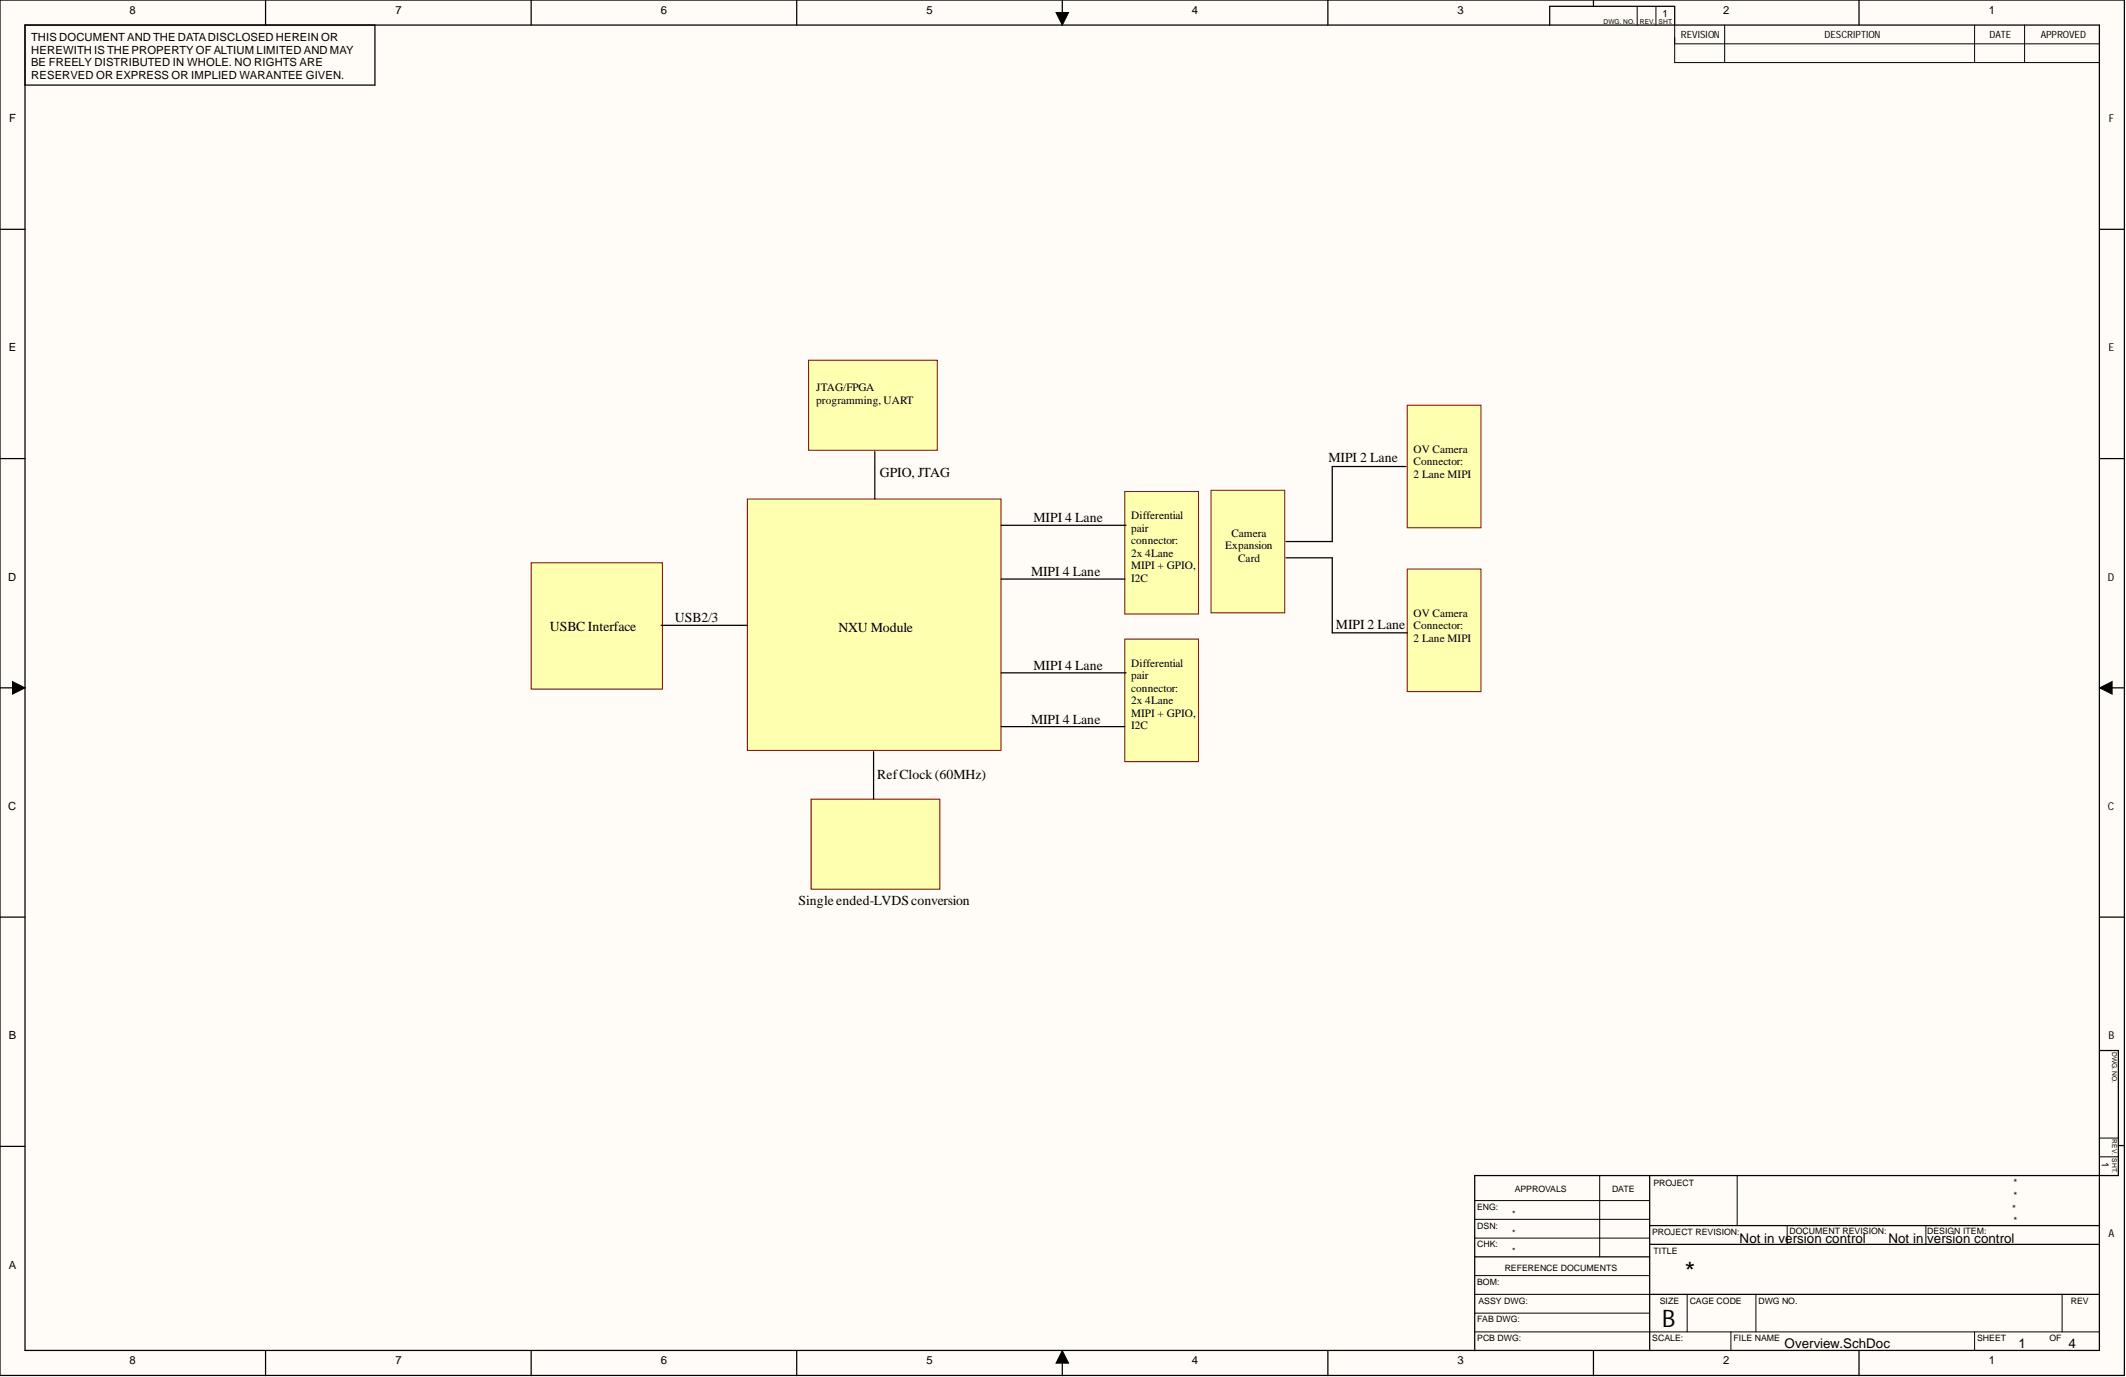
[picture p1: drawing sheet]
<svg xmlns="http://www.w3.org/2000/svg" width="431mm" height="279mm" viewBox="0 0 431 279" stroke-linecap="round" stroke-linejoin="round" font-family="sans-serif">
<g fill="#fffcf8">
<path d="M0 0h431.2v279.1h-431.2z" fill-rule="evenodd"/>
<path d="M0 0h431.2v279.1h-431.2z" fill-rule="evenodd"/>
</g>
<g fill="none" stroke="#000" stroke-width=".2">
<path d="M214.3 2.5h2.5l-1.2 2.6zM332.2 1.3v3.8M336.1 1.3v3.8M339.9 5.1v7.6h86.2M339.9 8.9h86.2M350 5.1v7.6M400.7 5.1v7.6M410.9 5.1v7.6M2.5 138.3l2.6 1.3-2.6 1.2zM426.1 139.6l2.5-1.3v2.5zM324.6 238.5v16.5M352.5 238.5v10.2"/>
<path d="M426.1 234.7h3.8M426.1 230.9h3.8M299.3 247.4h35.5M299.3 243.6h35.5M299.3 251.2h35.5M299.3 258.8h35.5M362.7 248.7v3.8M390.8 248.7v3.8M215.6 274.1l1.2 2.5h-2.5zM299.3 270.2h126.8M299.3 262.6h35.5M299.3 266.4h35.5"/>
<path d="M342.4 262.6v7.6M351.3 270.2v3.9M356.3 262.6v7.6M400.7 270.2v3.9M418.5 262.6v7.6"/>
</g>
<g fill="none" stroke="#000" stroke-width=".25">
<path d="M0 0h431.1v279.1h-431.1zM5.1 5.1h420.9v268.9h-420.9zM53.9 0v5.1M76.1 5.1v12.2h-71M107.8 0v5.1M161.7 0v5.1M215.6 0v5.1M269.5 0v5.1M314.5 5.1v-3.8h25.4v3.8M323.4 0v1.3M377.3 0v5.1M0 46.5h5.1"/>
<path d="M426.1 46.5h5.1M0 93.1h5.1M426.1 93.1h5.1M0 139.6h5.1M426.1 139.6h5.1M0 186.1h5.1M426.1 186.1h5.1M426.1 213.2h3.8v25.3h-130.6v35.6M0 232.6h5.1M334.8 238.5v35.6M429.9 232.4h1.3M299.3 255h35.5"/>
<path d="M334.8 248.7h91.3M334.8 252.5h91.3M53.9 274.1v5M107.8 274.1v5M161.7 274.1v5M215.6 274.1v5M269.5 274.1v5M323.4 274.1v5M334.8 262.6h91.3M377.3 274.1v5"/>
</g>
<path d="M214.3 2.5h2.5l-1.2 2.6zM2.5 138.3l2.6 1.3-2.6 1.2zM426.1 139.6l2.5-1.3v2.5zM215.6 274.1l1.2 2.5h-2.5z" fill="#000"/>
<path d="M151.7 101.3h51.5v51h-51.5z" fill-rule="evenodd" fill="#ffffb0"/>
<path d="M151.7 101.3h51.5v51h-51.5z" fill="none" stroke="#800000" stroke-width=".2"/>
<path d="M107.8 114.2h26.6v25.6h-26.6z" fill-rule="evenodd" fill="#ffffb0"/>
<path d="M107.8 114.2h26.6v25.6h-26.6z" fill="none" stroke="#800000" stroke-width=".2"/>
<path d="M285.6 82.2h14.9v24.9h-14.9z" fill-rule="evenodd" fill="#ffffb0"/>
<path d="M285.6 82.2h14.9v24.9h-14.9z" fill="none" stroke="#800000" stroke-width=".2"/>
<path d="M285.6 115.5h14.9v24.8h-14.9z" fill-rule="evenodd" fill="#ffffb0"/>
<path d="M285.6 115.5h14.9v24.8h-14.9z" fill="none" stroke="#800000" stroke-width=".2"/>
<path d="M228.3 99.7h14.9v24.9h-14.9z" fill-rule="evenodd" fill="#ffffb0"/>
<path d="M228.3 99.7h14.9v24.9h-14.9z" fill="none" stroke="#800000" stroke-width=".2"/>
<path d="M164.6 162.2h26.1v18.2h-26.1z" fill-rule="evenodd" fill="#ffffb0"/>
<path d="M164.6 162.2h26.1v18.2h-26.1z" fill="none" stroke="#800000" stroke-width=".2"/>
<path d="M285.3 94.7h-14.9v15.2h-9.4M203.2 106.6h25.3M203.2 117.5h25.1M261 113.2h9.4v15.2h15.2M134.2 126.9h17.5M177.3 152.5v9.7" fill="none" stroke="#000" stroke-width=".25"/>
<path d="M164.1 73.1h26.1v18.3h-26.1z" fill-rule="evenodd" fill="#ffffb0"/>
<path d="M164.1 73.1h26.1v18.3h-26.1z" fill="none" stroke="#800000" stroke-width=".2"/>
<path d="M177.5 91.6v9.7" fill="none" stroke="#000" stroke-width=".25"/>
<path d="M245.8 99.5h14.9v24.8h-14.9z" fill-rule="evenodd" fill="#ffffb0"/>
<path d="M245.8 99.5h14.9v24.8h-14.9z" fill="none" stroke="#800000" stroke-width=".2"/>
<path d="M228.3 129.7h14.9v24.8h-14.9z" fill-rule="evenodd" fill="#ffffb0"/>
<path d="M228.3 129.7h14.9v24.8h-14.9z" fill="none" stroke="#800000" stroke-width=".2"/>
<path d="M203.2 136.5h25.3M203.2 147.4h25.1" fill="none" stroke="#000" stroke-width=".25"/>
<text font-size="5.4" x="341.9" y="259.9">*</text>
<text font-size="4.9" x="337.3" y="269.2">B</text>
<g font-size="2.8">
<text x="269.6" y="93.8">MIPI 2 Lane</text>
<text x="178.6" y="96.9">GPIO, JTAG</text>
<text x="209.7" y="106">MIPI 4 Lane</text>
<text x="209.2" y="116.9">MIPI 4 Lane</text>
<text x="111.6" y="128.1">USBC Interface</text>
<text x="137" y="126.3">USB2/3</text>
<text x="170.2" y="128.3">NXU Module</text>
<text x="271.1" y="127.6">MIPI 2 Lane</text>
<text x="209.7" y="135.9">MIPI 4 Lane</text>
<text x="209.2" y="146.8">MIPI 4 Lane</text>
<text x="178" y="158">RefClock(60MHz)</text>
<text x="162.1" y="183.6">Singleended-LVDSconversion</text>
</g>
<g font-size="2.7">
<text x="353" y="252.1">Not in version control</text>
<text x="383.2" y="252.1">Not in version control</text>
<text x="362.2" y="273.5">Overview.SchDoc</text>
<text x="409.6" y="273.5">1</text>
<text x="419.7" y="273.5">4</text>
</g>
<g font-size="2.3">
<text x="26.3" y="2.8">8</text>
<text x="80.2" y="2.8">7</text>
<text x="134.1" y="2.8">6</text>
<text x="188" y="2.8">5</text>
<text x="241.9" y="2.8">4</text>
<text x="295.8" y="2.8">3</text>
<text x="349.7" y="2.8">2</text>
<text x="403.6" y="2.8">1</text>
<text x="6.3" y="8.4">THIS DOCUMENTAND THE DATADISCLOSED HEREIN OR</text>
<text x="6.3" y="10.9">HEREWITH IS THE PROPERTY OF ALTIUM LIMITED AND MAY</text>
<text x="6.3" y="13.5">BE FREELY DISTRIBUTED IN WHOLE. NO RIGHTS ARE</text>
<text x="6.3" y="16">RESERVED OR EXPRESS OR IMPLIED WARANTEE GIVEN.</text>
<text x="1.9" y="24.8">F</text>
<text x="1.8" y="71.3">E</text>
<text x="165.6" y="79.4">JTAG/FPGA</text>
<text x="165.6" y="82">programming, UART</text>
<text x="286.8" y="91.9">OV Camera</text>
<text x="286.8" y="94.4">Connector:</text>
<text x="286.8" y="96.9">2 Lane MIPI</text>
<text x="229.5" y="105.3">Differential</text>
<text x="229.5" y="107.9">pair</text>
<text x="229.5" y="110.4">connector:</text>
<text x="229.5" y="112.9">2x 4Lane</text>
<text x="248.6" y="111.4">Expansion</text>
<text x="249.9" y="108.9">Camera</text>
<text x="251.3" y="113.9">Card</text>
<text x="1.7" y="117.8">D</text>
<text x="229.5" y="115.5">MIPI + GPIO,</text>
<text x="229.5" y="118">I2C</text>
<text x="286.8" y="125.1">OV Camera</text>
<text x="286.8" y="127.6">Connector:</text>
<text x="286.8" y="130.2">2 Lane MIPI</text>
<text x="229.5" y="135.3">Differential</text>
<text x="229.5" y="137.8">pair</text>
<text x="229.5" y="140.3">connector:</text>
<text x="229.5" y="142.9">2x 4Lane</text>
<text x="229.5" y="145.4">MIPI + GPIO,</text>
<text x="229.5" y="147.9">I2C</text>
<text x="1.7" y="164.4">C</text>
<text x="1.8" y="210.9">B</text>
<text x="1.8" y="257.4">A</text>
<text x="26.3" y="276.8">8</text>
<text x="80.2" y="276.8">7</text>
<text x="134.1" y="276.8">6</text>
<text x="188" y="276.8">5</text>
<text x="241.9" y="276.8">4</text>
<text x="295.8" y="276.8">3</text>
<text x="349.7" y="276.8">2</text>
<text x="403.6" y="276.8">1</text>
</g>
<g font-size="2.2">
<text x="427.9" y="24.8">F</text>
<text x="427.9" y="71.3">E</text>
<text x="427.8" y="117.8">D</text>
<text x="427.8" y="164.4">C</text>
<text x="427.9" y="210.9">B</text>
<text x="427.9" y="251">A</text>
</g>
<g font-size="2">
<text x="337.4" y="3.4">1</text>
<text x="341.1" y="7.7">REVISION</text>
<text x="370.3" y="7.7">DESCRIPTION</text>
<text x="403.8" y="7.7">DATE</text>
<text x="414.2" y="7.7">APPROVED</text>
<text x="426.5" y="235.8" transform="rotate(90 426.5 235.8)">1</text>
<text x="408.3" y="246">*</text>
<text x="408.6" y="240.6">*</text>
<text x="408.6" y="243.3">*</text>
<text x="408.6" y="248.3">*</text>
</g>
<g font-size="1.8">
<text x="299.8" y="245.5">ENG:</text>
<text x="307.4" y="241.9">APPROVALS</text>
<text x="327.2" y="241.9">DATE</text>
<text x="335.5" y="240.6">PROJECT</text>
<text x="299.8" y="249.3">DSN:</text>
<text x="306.9" y="247">*</text>
<text x="306.9" y="250.8">*</text>
<text x="335.3" y="250.5">PROJECT REVISION:</text>
<text x="363.2" y="250.3">DOCUMENT REVISION:</text>
<text x="391.1" y="250.3">DESIGN ITEM:</text>
<text x="299.8" y="253.1">CHK:</text>
<text x="305.4" y="257.9">REFERENCE DOCUMENTS</text>
<text x="306.9" y="254.3">*</text>
<text x="335.5" y="254.3">TITLE</text>
<text x="299.8" y="260.7">BOM:</text>
<text x="299.8" y="268.3">FAB DWG:</text>
<text x="300" y="264.5">ASSY DWG:</text>
<text x="336.8" y="264.5">SIZE</text>
<text x="342.9" y="264.5">CAGE CODE</text>
<text x="356.8" y="264.5">DWG NO.</text>
<text x="420.3" y="264.5">REV</text>
<text x="299.8" y="272.1">PCB DWG:</text>
<text x="335.3" y="272.1">SCALE:</text>
<text x="351.8" y="272.1">FILE NAME</text>
<text x="401.2" y="272.1">SHEET</text>
<text x="415.9" y="272.1">OF</text>
</g>
<g font-size="1.4">
<text x="325.4" y="4.8">DWG. NO.</text>
<text x="332.8" y="4.8">REV.</text>
<text x="336.6" y="4.8">SHT.</text>
<text x="428.6" y="213.4" transform="rotate(90 428.6 213.4)">DWG. NO.</text>
<text x="428.6" y="231.2" transform="rotate(90 428.6 231.2)">REV.</text>
<text x="428.6" y="235" transform="rotate(90 428.6 235)">SHT.</text>
</g>
</svg>
